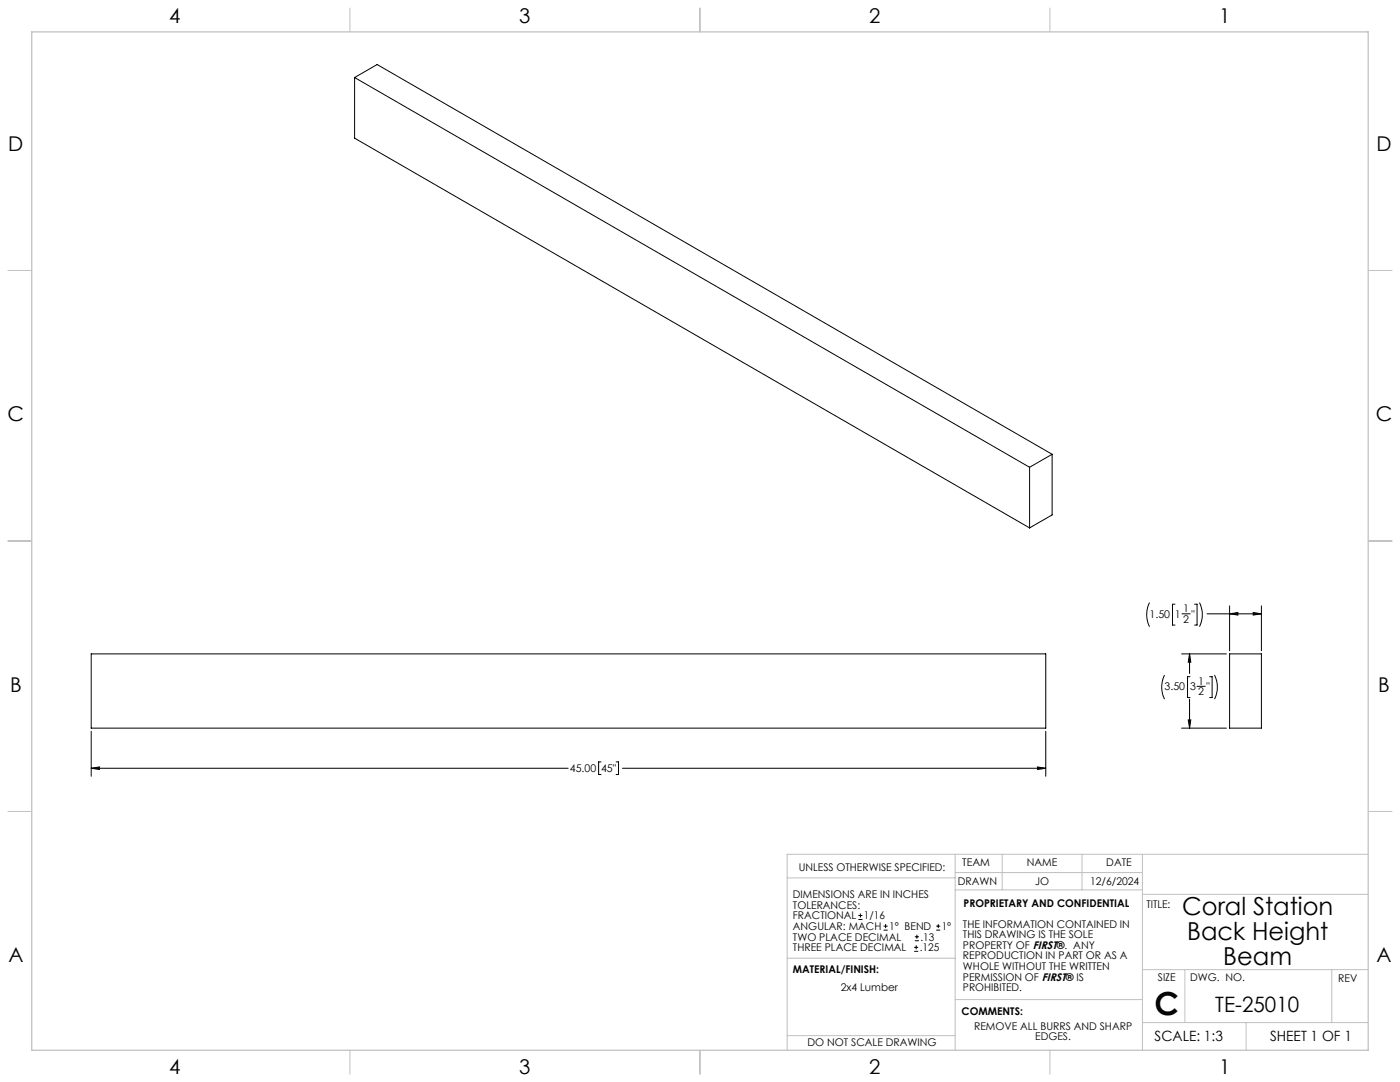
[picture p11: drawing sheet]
<svg xmlns="http://www.w3.org/2000/svg" width="559mm" height="432mm" viewBox="0 0 559 432" stroke-linecap="round" stroke-linejoin="round" font-family="sans-serif">
<g fill="none" stroke="#c0c0c0" stroke-width=".4">
<path d="M139.7 3.2v9.5M279.4 3.2v9.5M419.1 3.2v9.5M3.1 107.9h9.6M546.1 107.9h9.5M3.1 215.9h9.6M546.1 215.9h9.5M3.1 323.8h9.6M546.1 323.8h9.5M314.2 350.3h67M381.2 340.9v78.2M381.2 355.1h74.8"/>
<path d="M381.2 348.2h74.8M400 340.9v14.2M431.9 340.9v14.2M456 340.9v78.2M456 356.9h90.1M546.1 340.9h-231.9v78.2M314.2 382.4h67.2M381.2 398.9h74.8M456 387h90.1M472.9 387v21.1M531.6 387v21.1M139.7 419.1v9.6"/>
<path d="M279.4 419.1v9.6M314.2 413.3h67M419.1 419.1v9.6M456 408.1h90.1M497.4 408.1v11"/>
</g>
<path d="M12.7 12.7h533.4v406.4h-533.4z" fill="none" stroke="#c0c0c0" stroke-width=".5"/>
<g fill="none" stroke="#000" stroke-width=".4">
<path d="M141.5 30.9l9-5.1 269.4 155.5M141.5 30.9l269.5 155.6M141.5 30.9v24.2l269.5 155.6M411 186.5v24.2M419.9 181.3l-8.9 5.2M419.9 181.3v24.2l-8.9 5.2M458.8 240.5a10.7 10.7 0 0 0 0 9.6M469 241.1h-1v8.3h1M471.8 245h3.3M476.8 241.1h1v8.3h-1M478.8 240.5a10.7 10.7 0 0 1 0 9.6M481.8 245h21.7"/>
<path d="M490.8 245l3.3-.6v1.1zM490.8 241.8v17.9M500.2 244.4l3.3 .6-3.3 .5zM503.5 241.8v17.9M36.4 260.9h381v29.7h-381zM464.8 269.4a10.7 10.7 0 0 0 0 9.6M471.6 260.9h17.9M474.8 260.9l.5 3.4h-1zM474.8 260.9v7.9M474.8 279v11.6M475 270.1h-1v8.3h1M477.8 273.9h3.2"/>
<path d="M482.8 270.1h1v8.3h-1M484.8 269.4a10.7 10.7 0 0 1 0 9.6M490.8 260.9h12.7v29.7h-12.7zM36.4 291.9v17.9M417.4 291.9v17.9M471.6 290.6h17.9M474.3 287.3h1l-.5 3.3zM36.4 306.6l3.3-.5v1zM36.4 306.6h190.4M239.9 304.1h-1v5h1M245.9 304.1h1v5h-1M248.5 306.6h168.9"/>
<path d="M414.1 306.1l3.3 .5-3.3 .5zM342.6 367h1.6M342.6 365.4h1.6M343.4 364.6v1.5M352.7 371.2h1.6M352.7 369.6h1.6M353.5 368.8v1.6M364.9 379.7h1.6M364.9 378.1h1.6M365.2 375.4h1.6M365.2 373.8h1.6M365.7 377.3v1.5"/>
<path d="M366 373v1.6M373.7 371.2h1.6M373.7 369.6h1.6M374.5 368.8v1.6"/>
</g>
<path d="M414.1 306.1l3.3 .5-3.3 .5zM36.4 306.6l3.3-.5v1zM474.8 260.9l.5 3.4h-1zM474.3 287.3h1l-.5 3.3zM500.2 244.4l3.3 .6-3.3 .5zM490.8 245l3.3-.6v1.1z" fill="#000"/>
<text font-size="12.7" x="460.9" y="405.2">C</text>
<g font-size="9.9">
<text x="471.9" y="365.3">Coral Station</text>
<text x="473.9" y="375.2">Back Height</text>
<text x="488.3" y="385.1">Beam</text>
</g>
<text font-size="8.5" x="485.1" y="404">TE-25010</text>
<g font-size="8.1">
<text x="67.6" y="9.3">4</text>
<text x="207.3" y="9.3">3</text>
<text x="347" y="9.3">2</text>
<text x="486.7" y="9.3">1</text>
<text x="3.3" y="60.1">D</text>
<text x="549.4" y="60.1">D</text>
<text x="3" y="168">C</text>
<text x="549.1" y="168">C</text>
<text x="4" y="276">B</text>
<text x="550.1" y="276">B</text>
<text x="3.3" y="383.9">A</text>
<text x="549.4" y="383.9">A</text>
<text x="67.6" y="428.4">4</text>
<text x="207.3" y="428.4">3</text>
<text x="347" y="428.4">2</text>
<text x="486.7" y="428.4">1</text>
</g>
<g font-size="5.6">
<text x="460.9" y="415.2">SCALE: 1:3</text>
<text x="507" y="415.2">SHEET 1 OF 1</text>
</g>
<g font-size="4.2">
<text x="472.3" y="244.3">1</text>
<text x="458.8" y="246.6">1.50</text>
<text x="469" y="246.6">1</text>
<text x="472.3" y="248.5">2</text>
<text x="475.5" y="246.6">&quot;</text>
<text x="464.8" y="275.6">3.50</text>
<text x="475" y="275.6">3</text>
<text x="478.3" y="273.2">1</text>
<text x="481.5" y="275.6">&quot;</text>
<text x="478.3" y="277.4">2</text>
<text x="227.4" y="308.2">45.00</text>
<text x="239.9" y="308.2">45&quot;</text>
<text x="318.8" y="347.7">UNLESS OTHERWISE SPECIFIED:</text>
<text x="384.1" y="345.5">TEAM</text>
<text x="409.9" y="345.7">NAME</text>
<text x="441.6" y="345.7">DATE</text>
<text x="382.3" y="353.3">DRAWN</text>
<text x="413.2" y="353.3">JO</text>
<text x="435.1" y="353.3">12/6/2024</text>
<text x="316.5" y="358.5">DIMENSIONS ARE IN INCHES</text>
<text x="316.5" y="362.7">TOLERANCES:</text>
<text x="384.6" y="361.9">PROPRIETARY AND CONFIDENTIAL</text>
<text x="457.6" y="362.3">TITLE:</text>
<text x="316.5" y="371.2">ANGULAR: MACH</text>
<text x="316.5" y="366.9">FRACTIONAL</text>
<text x="344.8" y="366.9">1/16</text>
<text x="354.9" y="371.2">1° BEND</text>
<text x="375.9" y="371.2">1°</text>
<text x="384.4" y="370.2">THE INFORMATION CONTAINED IN</text>
<text x="316.5" y="375.4">TWO PLACE DECIMAL</text>
<text x="367.4" y="375.4">.13</text>
<text x="384.4" y="374.4">THIS DRAWING IS THE SOLE</text>
<text x="316.5" y="379.6">THREE PLACE DECIMAL</text>
<text x="367.1" y="379.6">.125</text>
<text x="384.4" y="378.6">PROPERTY OF FIRST®. ANY</text>
<text x="384.4" y="382.9">REPRODUCTION IN PART OR AS A</text>
<text x="316.5" y="388.4">MATERIAL/FINISH:</text>
<text x="384.4" y="387.1">WHOLE WITHOUT THE WRITTEN</text>
<text x="335.5" y="395.6">2x4 Lumber</text>
<text x="384.4" y="391.3">PERMISSION OF FIRST® IS</text>
<text x="384.4" y="395.6">PROHIBITED.</text>
<text x="462.2" y="391.3">SIZE</text>
<text x="475.1" y="391.3">DWG. NO.</text>
<text x="534.1" y="391.8">REV</text>
<text x="383.8" y="405.1">COMMENTS:</text>
<text x="388.8" y="410.9">REMOVE ALL BURRS AND SHARP</text>
<text x="322.3" y="417.6">DO NOT SCALE DRAWING</text>
<text x="413.2" y="415.2">EDGES.</text>
</g>
</svg>
